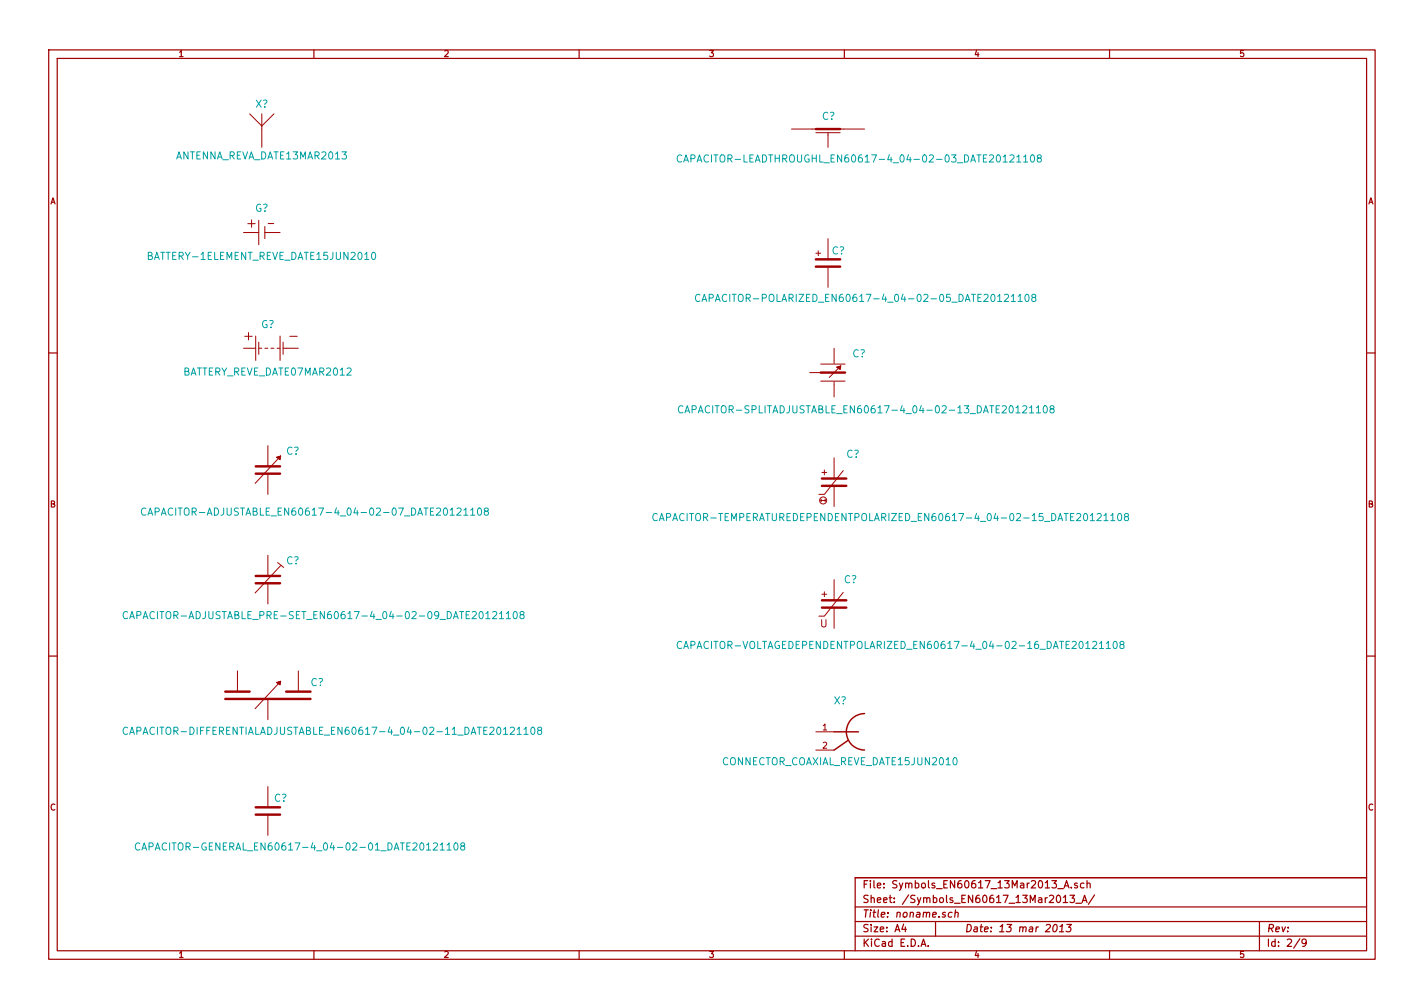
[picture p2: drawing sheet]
<svg xmlns="http://www.w3.org/2000/svg" width="297mm" height="210mm" viewBox="0 0 297 210" stroke-linecap="round" stroke-linejoin="round" font-family="sans-serif">
<g fill="none" stroke="#a00000" stroke-width=".25">
<path d="M10.2 10.4h276.6v189.7h-276.6zM11.9 12.2h273.2v186.1h-273.2zM65.5 10.4v1.8M120.8 10.4v1.8M176.1 10.4v1.8M231.4 10.4v1.8M10.2 73.6h1.7M285.1 73.6h1.7M10.2 136.8h1.7M285.1 136.8h1.7M65.5 198.3v1.8M120.8 198.3v1.8"/>
<path d="M176.1 198.3v1.8M178.4 189.2h106.7M178.4 195.3h106.7M178.4 192.2h106.7M188.5 192.8l-.4 1h1M188.8 193.3v1.1M192.1 197.4l.5-1.5 .5 1.5M192.3 197h.7M193.6 197.3v.1M195.1 192.2v3.1M198.6 190.4h-.6l-.2 .6 .3 .3 .4-.1M199.2 190.4l.3-.1 .3 .1v.9"/>
<path d="M199.3 189.8l-.2 1.5M219.9 193l.2-.2a.78 .78 0 0 1 .5 .7 .78 .78 0 0 1-.3 .7l-.4 .2-.3-.3v-.7zM220.6 185.4h1.2M221 194.4h.9M221.1 193.3l.5-.5-.2 1.6M221.8 187.2l.4-.5v1.6M221.8 188.3h.9M222 185.2l.5-1.5 .5 1.5M222.1 184.8h.7M222.6 192.8h.9l-.6 .6 .4 .1 .1 .2-.2 .6-.6 .1-.2-.2M223.2 186.7h.9l-.5 .6 .5 .2v.6l-.3 .2-.6-.2M223.5 185.1v.1"/>
<path d="M224.4 188.4h1.2M224.7 184.3l-.3-.1-.3 .2 .1 .2 .5 .2v.3h-.6M225.7 188.3l.5-1.6 .5 1.6M225.9 187.8h.7M226.1 184.3l-.4-.1-.3 .3 .1 .6 .2 .1 .4-.1M226.7 184.3h.1a.36 .36 0 0 1 .6 .1v.8M226.7 183.7v1.5M228.3 186.7l-1.3 1.9M231.4 198.3v1.8M262.7 192.2v6.1M271.1 195.8l-1.3 2M272.5 196.5l-.3 .3h-.5l-.1-.3 .1-.5 .5-.1 .2 .1a1.16 1.16 0 0 1-.2 1.3l-.5 .1"/>
<path d="M285.1 183.1h-106.7v15.2"/>
</g>
<g fill="none" stroke="#a00000" stroke-width=".21">
<path d="M52.1 23.7l2.5 2.6M54.6 26.3v4.4M54.6 23.7v2.6M57.1 23.7l-2.5 2.6M165.1 26.9h5.2M170.2 27.7h5.1M172.7 27.7v3M175.4 26.9h4.9M54 46v5M55.2 47.2v2.6M55.2 48.5h3.2M170.2 52.8h1"/>
<path d="M170.7 52.3v1M172.7 49.8v4.3M172.7 55.6v4.3M50.8 72.6h2.5M53.3 70.1v5.1M54 72.6h.6M54 71.4v2.5M55.2 72.6h.7M56.5 72.6h.6M57.8 72.6h.6M58.4 70.1v5.1M59.1 72.6h3.1"/>
<path d="M59.1 71.4v2.5M168.9 77.7h2.5M171.2 79.5h5.1M171.2 75.9h5.1M174 72.6v3.2M174 79.6v3.2M174.5 76.6l.9-.3-.1 .8zM175 76.7l-2 2M175.3 76.8l-.5-.2 .5 .4M175.3 76.6l-.3-.2-.2 .3M175.3 76.4v.3l-.3-.1M55.9 93v4.3"/>
<path d="M55.9 98.8v4.3M57.7 95.4l.8-.3-.1 .8zM58.2 95.4l.2 .1M58.4 95.6l-.5-.2 .5 .4M58.4 95.4l-.2-.2-.3 .3M58.5 95.1l-5.3 5.7M171.4 98.5h1.1M172 98v1.1M174 95.5v4.3M175.9 98.2l-3.9 4.9h-1.2M55.9 115.8v4.3M57.9 117.3l1.3 1.1"/>
<path d="M58.5 118l-5.3 5.7M171.2 104.4h1M171.3 104.1l-.1 .3 .1 .2M172.1 104.1l.1 .3-.1 .2M174 101.3v4.4M49.5 139.9v4.4M55.9 121.7v4.3M62.2 139.9v4.4M171.4 123.9h1.1M172 123.4v1.1M174 120.9v4.3M174 126.7v4.4"/>
<path d="M175.9 123.6l-3.9 4.9h-1.2M55.9 145.8v4.3M57.7 142.4l.8-.3-.1 .8zM58.2 142.4l.2 .1M58.4 142.6l-.5-.2 .5 .3M58.4 142.4l-.2-.2-.3 .3M58.5 142.1l-5.3 5.7M170.2 152.6h3.8M170.2 156.5h3.8M55.9 164.1v4.3M55.9 169.9v4.3"/>
<circle cx="171.7" cy="104.4" r=".74"/>
</g>
<g fill="none" stroke="#00a0a0" stroke-width=".21">
<path d="M142.2 32.5a.71 .71 0 0 0-1 .5 .71 .71 0 0 0 .7 .8l.3-.1M142.6 33.8l.5-1.5 .5 1.5M142.7 33.4h.8M144.1 33.1l.8-.1v-.5l-.2-.2h-.6v1.5M213.5 32.7l.4-.4v1.5M213.5 33.8h.9M215.1 32.5l.2-.2a.85 .85 0 0 1 .1 1.5 .79 .79 0 0 1-.3-1.3zM216.6 33l-.2-.4 .2-.3h.3l.3 .3-.1 .2-.6 .2-.1 .2v.3l.2 .3h.5l.1-.3v-.3l-.3-.2M77.7 52.7l.2-.1a.85 .85 0 0 1 .1 1.5 .8 .8 0 0 1-.6-.6 .8 .8 0 0 1 .3-.8zM146 61.5a.71 .71 0 0 0-1 .5 .71 .71 0 0 0 .7 .9l.3-.1M146.4 62.9l.5-1.5 .5 1.5M146.6 62.5h.7"/>
<path d="M147.9 62.2l.8-.2v-.5l-.2-.1h-.6v1.5M212.4 61.8l.4-.4v1.5M212.4 62.9h.8M213.9 61.5l.2-.1a.85 .85 0 0 1 .2 1.5 .79 .79 0 0 1-.4-1.4zM215.5 62l-.3-.3 .3-.3h.3l.3 .3-.1 .2-.6 .2-.2 .2v.3l.3 .3 .4-.1 .2-.2v-.3l-.3-.3M142.4 84.8a.71 .71 0 0 0-1 .5 .71 .71 0 0 0 .8 .8l.2-.1M142.9 86.1l.5-1.5 .5 1.5M143 85.7h.7M144.4 85.4l.8-.1v-.5l-.2-.2h-.6v1.5M214.8 86.1h.8M216.2 85.1l.4-.5v1.5M216.2 86.1h.8"/>
<path d="M217.8 84.8l.2-.2a.85 .85 0 0 1 .1 1.5 .79 .79 0 0 1-.3-1.3zM219.3 85.3l-.3-.4 .3-.3h.3l.3 .3-.1 .2-.6 .2-.2 .3 .1 .4 .2 .1h.4l.2-.3v-.2l-.3-.3M30.4 106.1a.71 .71 0 0 0-1 .5 .71 .71 0 0 0 .7 .9l.3-.2M30.9 107.5l.4-1.5 .6 1.5M31 107.1h.7M32.4 106.8l.7-.2v-.5l-.2-.1h-.5v1.5M98.2 106.4l.4-.4v1.5M98.2 107.5h.8M99.7 106.1l.2-.1a.85 .85 0 0 1 .2 1.5 .79 .79 0 0 1-.4-1.4zM101.3 106.6l-.3-.3 .3-.3h.3l.3 .3-.1 .2-.6 .2-.2 .2v.3l.3 .3 .4-.1 .2-.2v-.3l-.3-.3M137.1 107.3a.71 .71 0 0 0-1 .5 .71 .71 0 0 0 .7 .8l.3-.1M137.5 108.6l.5-1.5 .5 1.5"/>
<path d="M137.7 108.2h.7M139 107.9l.8-.1v-.5l-.2-.2h-.6v1.5M231.7 107.5l.4-.4v1.5M231.7 108.6h.9M233.3 107.3l.2-.2a.85 .85 0 0 1 .1 1.5 .79 .79 0 0 1-.3-1.3zM234.8 107.8l-.3-.4 .3-.3h.3l.3 .3-.1 .2-.6 .2-.2 .2v.3l.3 .3h.5l.1-.3v-.3l-.3-.2M26.6 127.7a.71 .71 0 0 0-1 .5 .71 .71 0 0 0 .7 .9l.3-.2M27.1 129.1l.4-1.5 .5 1.5M27.2 128.6h.7M28.5 128.3l.8-.1v-.5l-.2-.1h-.6v1.5M104.2 128l.4-.4v1.5M104.2 129.1h.9"/>
<path d="M105.6 128l.4-.4v1.5M105.6 129.1h.9M107.2 127.7l.2-.1a.85 .85 0 0 1 .1 1.5 .79 .79 0 0 1-.3-1.4zM108.7 128.2l-.2-.3 .2-.3h.3l.3 .3-.1 .2-.6 .2-.1 .2v.4l.2 .2 .5-.1 .1-.2v-.3l-.3-.3M142.2 133.9a.71 .71 0 0 0-1 .5 .71 .71 0 0 0 .7 .9l.3-.2M142.6 135.3l.5-1.5 .5 1.5M142.7 134.9h.8M144.1 134.6l.8-.2v-.5l-.2-.1h-.6v1.5M230.8 134.2l.4-.4v1.5M230.8 135.3h.8M232.4 133.9l.1-.1a.85 .85 0 0 1 .2 1.5 .8 .8 0 0 1-.6-.6 .8 .8 0 0 1 .3-.8zM233.9 134.4l-.3-.3 .3-.3h.3l.3 .3-.1 .2-.6 .2-.2 .2 .1 .4 .2 .2 .4-.1 .2-.2-.1-.4-.2-.2"/>
<path d="M26.6 151.8a.71 .71 0 0 0-1 .5 .71 .71 0 0 0 .7 .9l.3-.1M27.1 153.2l.4-1.5 .5 1.5M27.2 152.8h.7M28.5 152.5l.8-.2v-.5l-.2-.1h-.6v1.5M107.9 153.2h.8M109.3 152.1l.4-.4v1.5M109.3 153.2h.9M110.9 151.8l.2-.1a.85 .85 0 0 1 .1 1.5 .8 .8 0 0 1-.6-.6 .8 .8 0 0 1 .3-.8zM112.4 152.3l-.3-.3 .3-.3h.3l.3 .3-.1 .2-.6 .2-.2 .2v.3l.3 .3 .5-.1 .1-.2-.1-.4-.2-.2M29.2 176a.71 .71 0 0 0-1 .5 .71 .71 0 0 0 .7 .8l.3-.1M29.6 177.3l.5-1.5 .5 1.5M29.7 176.9h.7"/>
<path d="M31.1 176.6l.8-.1v-.5l-.2-.2h-.6v1.5M93.2 176.2l.5-.4v1.5M93.2 177.3h.9M94.8 176l.2-.2a.85 .85 0 0 1 .2 1.5 .79 .79 0 0 1-.4-1.3zM96.4 176.5l-.3-.4 .3-.3h.3l.3 .3-.1 .2-.7 .2-.1 .3v.2l.3 .3h.4l.2-.3v-.2l-.3-.3"/>
</g>
<g fill="none" stroke="#a00000" stroke-width=".51">
<path d="M170.2 26.9h5.1M170.2 55.6h5.1M170.2 54.1h5.1M171.2 77.7h5.1M53.3 98.8h5.1M53.3 97.3h5.1M171.4 99.8h5.1M171.4 101.3h5.1M53.3 121.7h5.1M53.3 120.1h5.1M171.4 126.7h5.1M171.4 125.2h5.1"/>
<path d="M47 145.8h17.8M47 144.3h5.1M59.7 144.3h5.1M53.3 169.9h5.1M53.3 168.4h5.1"/>
</g>
<path d="M174 152.6h5.1M176.9 154.4l-2.9 2.1M180.3 148.8a3.8 3.8 0 0 0-3.8 3.8 3.8 3.8 0 0 0 3.8 3.8" fill="none" stroke="#a00000" stroke-width=".3"/>
<g font-size="2.8" fill="#a00000">
<text x="51.6" y="47.6">+</text>
<text x="51" y="71.1">+</text>
<text x="60.8" y="71.1">-</text>
</g>
<g font-size="2.1" fill="#00a0a0">
<text x="53.3" y="22.5">X?</text>
<text x="171.4" y="25.1">C?</text>
<text x="36.8" y="33.3">ANTENNA_REVA_DATE13MAR2013</text>
<text x="145.2" y="34">CAPACITOR-LEADTHROUGHL_EN60617-4_04-02-03_DATE20121108</text>
<text x="53.2" y="44.2">G?</text>
<text x="173.5" y="53.1">C?</text>
<text x="31.4" y="54.3">BATTERY-1ELEMENT_REVE_DATE15JUN2010</text>
<text x="149.3" y="63">CAPACITOR-POLARIZED_EN60617-4_04-02-05_DATE20121108</text>
<text x="54.4" y="68.5">G?</text>
<text x="177.8" y="74.6">C?</text>
<text x="38.3" y="78.4">BATTERY_REVE_DATE07MAR2012</text>
<text x="145.5" y="86.3">CAPACITOR-SPLITADJUSTABLE_EN60617-4_04-02-13_DATE20121108</text>
<text x="59.7" y="94.9">C?</text>
<text x="176.5" y="95.5">C?</text>
<text x="33.5" y="107.6">CAPACITOR-ADJUSTABLE_EN60617-4_04-02-07_DATE20121108</text>
<text x="140.2" y="108.8">CAPACITOR-TEMPERATUREDEPENDENTPOLARIZED_EN60617-4_04-02-15_DATE20121108</text>
<text x="59.7" y="117.8">C?</text>
<text x="176" y="121.7">C?</text>
<text x="30.1" y="129.2">CAPACITOR-ADJUSTABLE_PRE-SET_EN60617-4_04-02-09_DATE20121108</text>
<text x="145.1" y="135.4">CAPACITOR-VOLTAGEDEPENDENTPOLARIZED_EN60617-4_04-02-16_DATE20121108</text>
<text x="64.8" y="143.2">C?</text>
<text x="173.9" y="147">X?</text>
<text x="29.6" y="153.3">CAPACITOR-DIFFERENTIALADJUSTABLE_EN60617-4_04-02-11_DATE20121108</text>
<text x="150.9" y="159.7">CONNECTOR_COAXIAL_REVE_DATE15JUN2010</text>
<text x="57.1" y="167.3">C?</text>
<text x="32.3" y="177.5">CAPACITOR-GENERAL_EN60617-4_04-02-01_DATE20121108</text>
</g>
<g font-size="2.1" fill="#a00000">
<text x="56.2" y="47.4">-</text>
<text x="171.1" y="130.9">U</text>
<text x="179.9" y="185.4">File: Symbols_EN60617_13Mar2013_A.sch</text>
<text x="179.9" y="191.5">Title: noname.sch</text>
<text x="179.9" y="188.4">Sheet: /Symbols_EN60617_13Mar2013_A/</text>
<text x="179.9" y="197.6">KiCad E.D.A.</text>
<text x="179.9" y="194.5">Size: A4</text>
<text x="201.2" y="194.5">Date: 13 mar 2013</text>
<text x="264.2" y="194.5">Rev:</text>
<text x="264.2" y="197.6">Id: 2/9</text>
</g>
<g font-size="1.8" fill="#a00000">
<text x="37.3" y="11.9">1</text>
<text x="92.7" y="11.9">2</text>
<text x="148" y="11.9">3</text>
<text x="203.3" y="11.9">4</text>
<text x="258.6" y="11.9">5</text>
<text x="10.4" y="42.7">A</text>
<text x="285.3" y="42.7">A</text>
<text x="10.4" y="105.9">B</text>
<text x="285.3" y="105.9">B</text>
<text x="171.6" y="152.4">1</text>
<text x="171.6" y="156.2">2</text>
<text x="10.4" y="169.1">C</text>
<text x="285.3" y="169.1">C</text>
<text x="37.3" y="199.8">1</text>
<text x="92.7" y="199.8">2</text>
<text x="148" y="199.8">3</text>
<text x="203.3" y="199.8">4</text>
<text x="258.6" y="199.8">5</text>
</g>
</svg>
